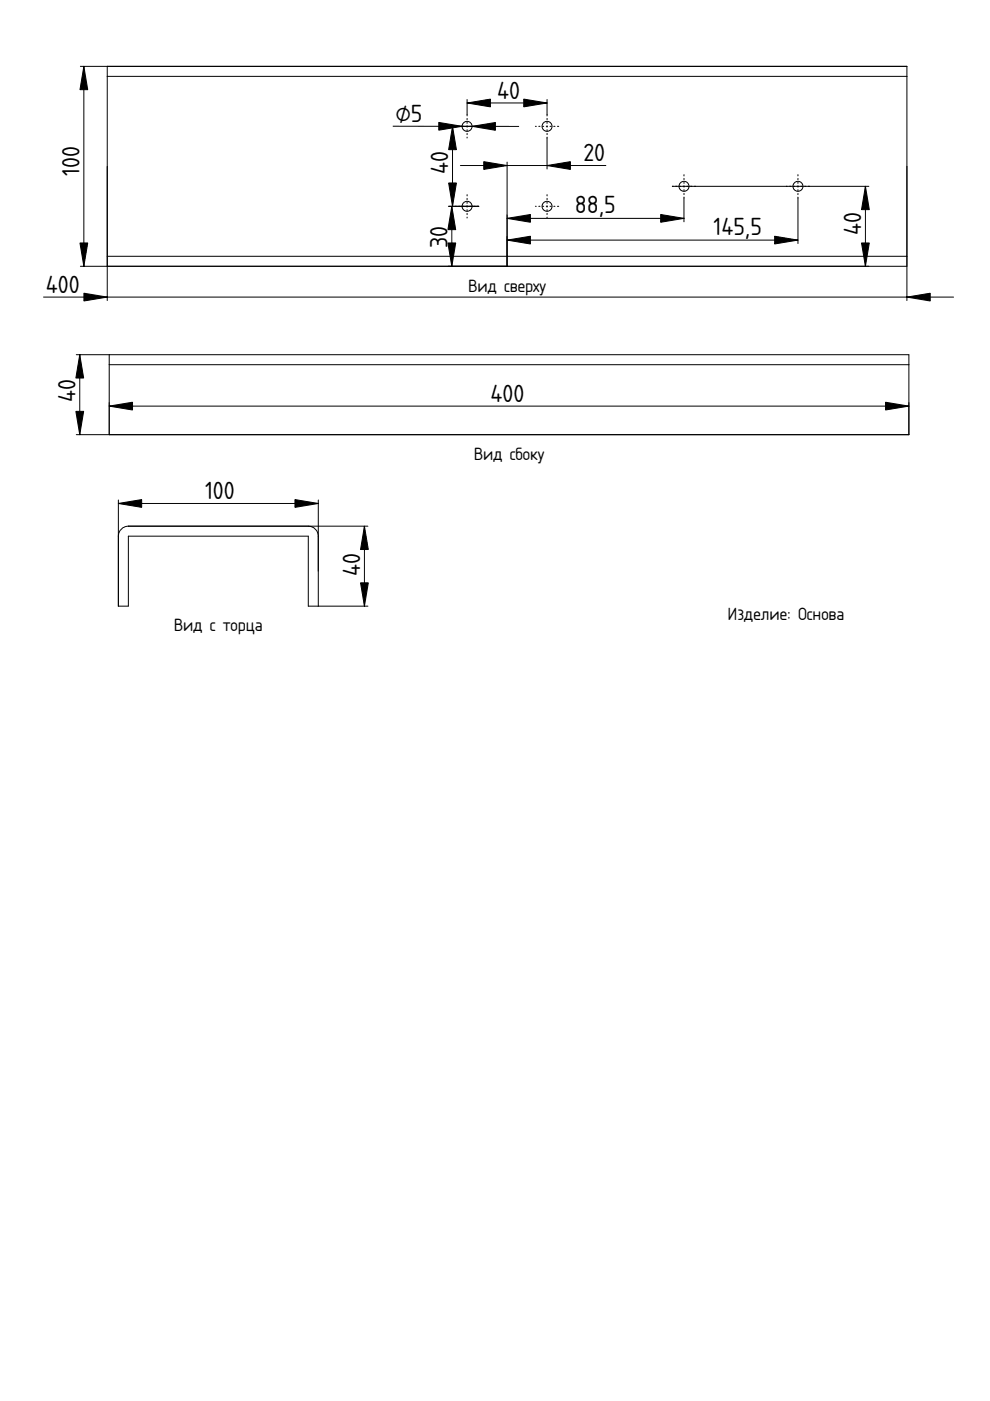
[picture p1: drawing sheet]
<svg xmlns="http://www.w3.org/2000/svg" width="210mm" height="297mm" viewBox="0 0 210 297" stroke-linecap="round" stroke-linejoin="round" font-family="sans-serif">
<g fill="none" stroke="#000" stroke-width=".21">
<path d="M17 14.1h175.3v49.6M17.8 14.1v42.4M22.7 14.1v49.6M22.7 16.2h169.6M83.3 26.8h26.7M95.9 26.8v16.9M97.6 35.1h30.9M99 21.8h17M99 21.1v3.2M107.5 34.4v22.1M116 21.1v3.2M116 29.3v6.5"/>
<path d="M142.6 39.5h41.6M183.5 39.5v17M17 56.5h175.3M22.7 54.3h169.6M95.1 43.7h6.4M95.8 43.7v12.8M107.5 46.3h37.5M107.5 50.9h61.7M145 42v5M169.2 42v9.6M9.2 63h193"/>
<circle cx="99" cy="26.8" r="1.06"/>
<circle cx="116" cy="26.8" r="1.06"/>
<circle cx="145" cy="39.5" r="1.06"/>
<circle cx="169.2" cy="39.5" r="1.06"/>
<circle cx="99" cy="43.7" r="1.06"/>
<circle cx="116" cy="43.7" r="1.06"/>
</g>
<path d="M99 24.3v5M101.5 26.8h-4.9M116 24.3v5M118.5 26.8h-5M145 37v5M147.5 39.5h-4.9M169.2 37v5M171.7 39.5h-5M99 41.3v4.9M101.5 43.7h-4.9M116 41.3v4.9M118.5 43.7h-5" fill="none" stroke="#000" stroke-width=".21" stroke-dasharray=".3 .5"/>
<g fill="#000" stroke="#000" stroke-width=".21">
<path d="M17.8 14.1l.8 4.9h-1.6zM95.9 26.8l.9 4.9h-1.7zM93 26l5 .8-5 .8zM99 21.8l5-.8v1.7zM100.1 26.8l4.9-.8v1.6zM102.6 34.3l4.9 .8-4.9 .8zM111 21l5 .8-5 .9zM116 35.1l4.9-.8v1.6zM183.5 39.5l.8 4.9h-1.6zM17 51.5h1.6l-.8 5zM95 51.5h1.6l-.8 5zM95.8 43.7l.8 5h-1.6z"/>
<path d="M95.1 38.8h1.7l-.9 4.9zM107.5 46.3l5-.8v1.6zM107.5 50.9l5-.8v1.6zM140.1 45.5l4.9 .8-4.9 .8zM164.2 50.1l5 .8-5 .8zM182.7 51.5h1.6l-.8 5zM17.8 62.2l4.9 .8-4.9 .8zM192.3 63l4.9-.8v1.6z"/>
</g>
<g fill="#fff">
<path d="M23.2 75.2h169.5v17h-169.5z" fill-rule="evenodd"/>
<path d="M23.2 77.3h169.5v14.9h-169.5z" fill-rule="evenodd"/>
<path d="M23.2 75.2h169.5v2.1h-169.5z" fill-rule="evenodd"/>
</g>
<path d="M16.2 75.2h176.5v17h-176.5M16.9 75.2v17M23.2 75.2v17M23.2 77.3h169.5M23.2 86.1h169.5" fill="none" stroke="#000" stroke-width=".21"/>
<path d="M16.9 75.2l.8 5h-1.6zM16.1 87.2h1.6l-.8 5zM23.2 86.1l4.9-.8v1.6zM187.8 85.3l4.9 .8-4.9 .8z" fill="#000" stroke="#000" stroke-width=".21"/>
<path d="M25.7 112.2l1-.6h.5h38.2a2.12 2.12 0 0 1 2.1 2.1v14.8h-2.1v-14.8h-38.2v14.8h-2.1v-14.8l.1-.6z" fill-rule="evenodd" fill="#fff"/>
<path d="M25.1 106v22.5h2.1v-14.8h38.2v14.8h12.6M25.1 106.7h42.4M65.4 111.6a2.12 2.12 0 0 1 2.1 2.1M67.5 106v22.5M77.3 111.6v16.9M78 111.6h-50.8a2.12 2.12 0 0 0-2.1 2.1" fill="none" stroke="#000" stroke-width=".21"/>
<path d="M25.1 106.7l4.9-.8v1.7zM62.5 105.9l5 .8-5 .9zM77.3 111.6l.8 4.9h-1.7zM76.4 123.6h1.7l-.8 4.9z" fill="#000" stroke="#000" stroke-width=".21"/>
<g font-size="4.9">
<text x="105.4" y="20.9">40</text>
<text x="83.8" y="25.8">⌀5</text>
<text x="123.7" y="34.2">20</text>
<text x="16.9" y="37.2" transform="rotate(-90 16.9 37.2)">100</text>
<text x="95" y="37" transform="rotate(-90 95 37)">40</text>
<text x="121.9" y="45.1">88,5</text>
<text x="94.9" y="52.6" transform="rotate(-90 94.9 52.6)">30</text>
<text x="151.3" y="49.8">145,5</text>
<text x="182.6" y="49.9" transform="rotate(-90 182.6 49.9)">40</text>
<text x="9.7" y="62.1">400</text>
<text x="16" y="85.3" transform="rotate(-90 16 85.3)">40</text>
<text x="104" y="85.2">400</text>
<text x="43.5" y="105.8">100</text>
<text x="76.3" y="122.2" transform="rotate(-90 76.3 122.2)">40</text>
</g>
<g font-size="3.5">
<text x="99.3" y="61.8">Вид сверху</text>
<text x="100.4" y="97.5">Вид сбоку</text>
<text x="154.3" y="131.4">Изделие: Основа</text>
<text x="36.8" y="133.9">Вид с торца</text>
</g>
</svg>
